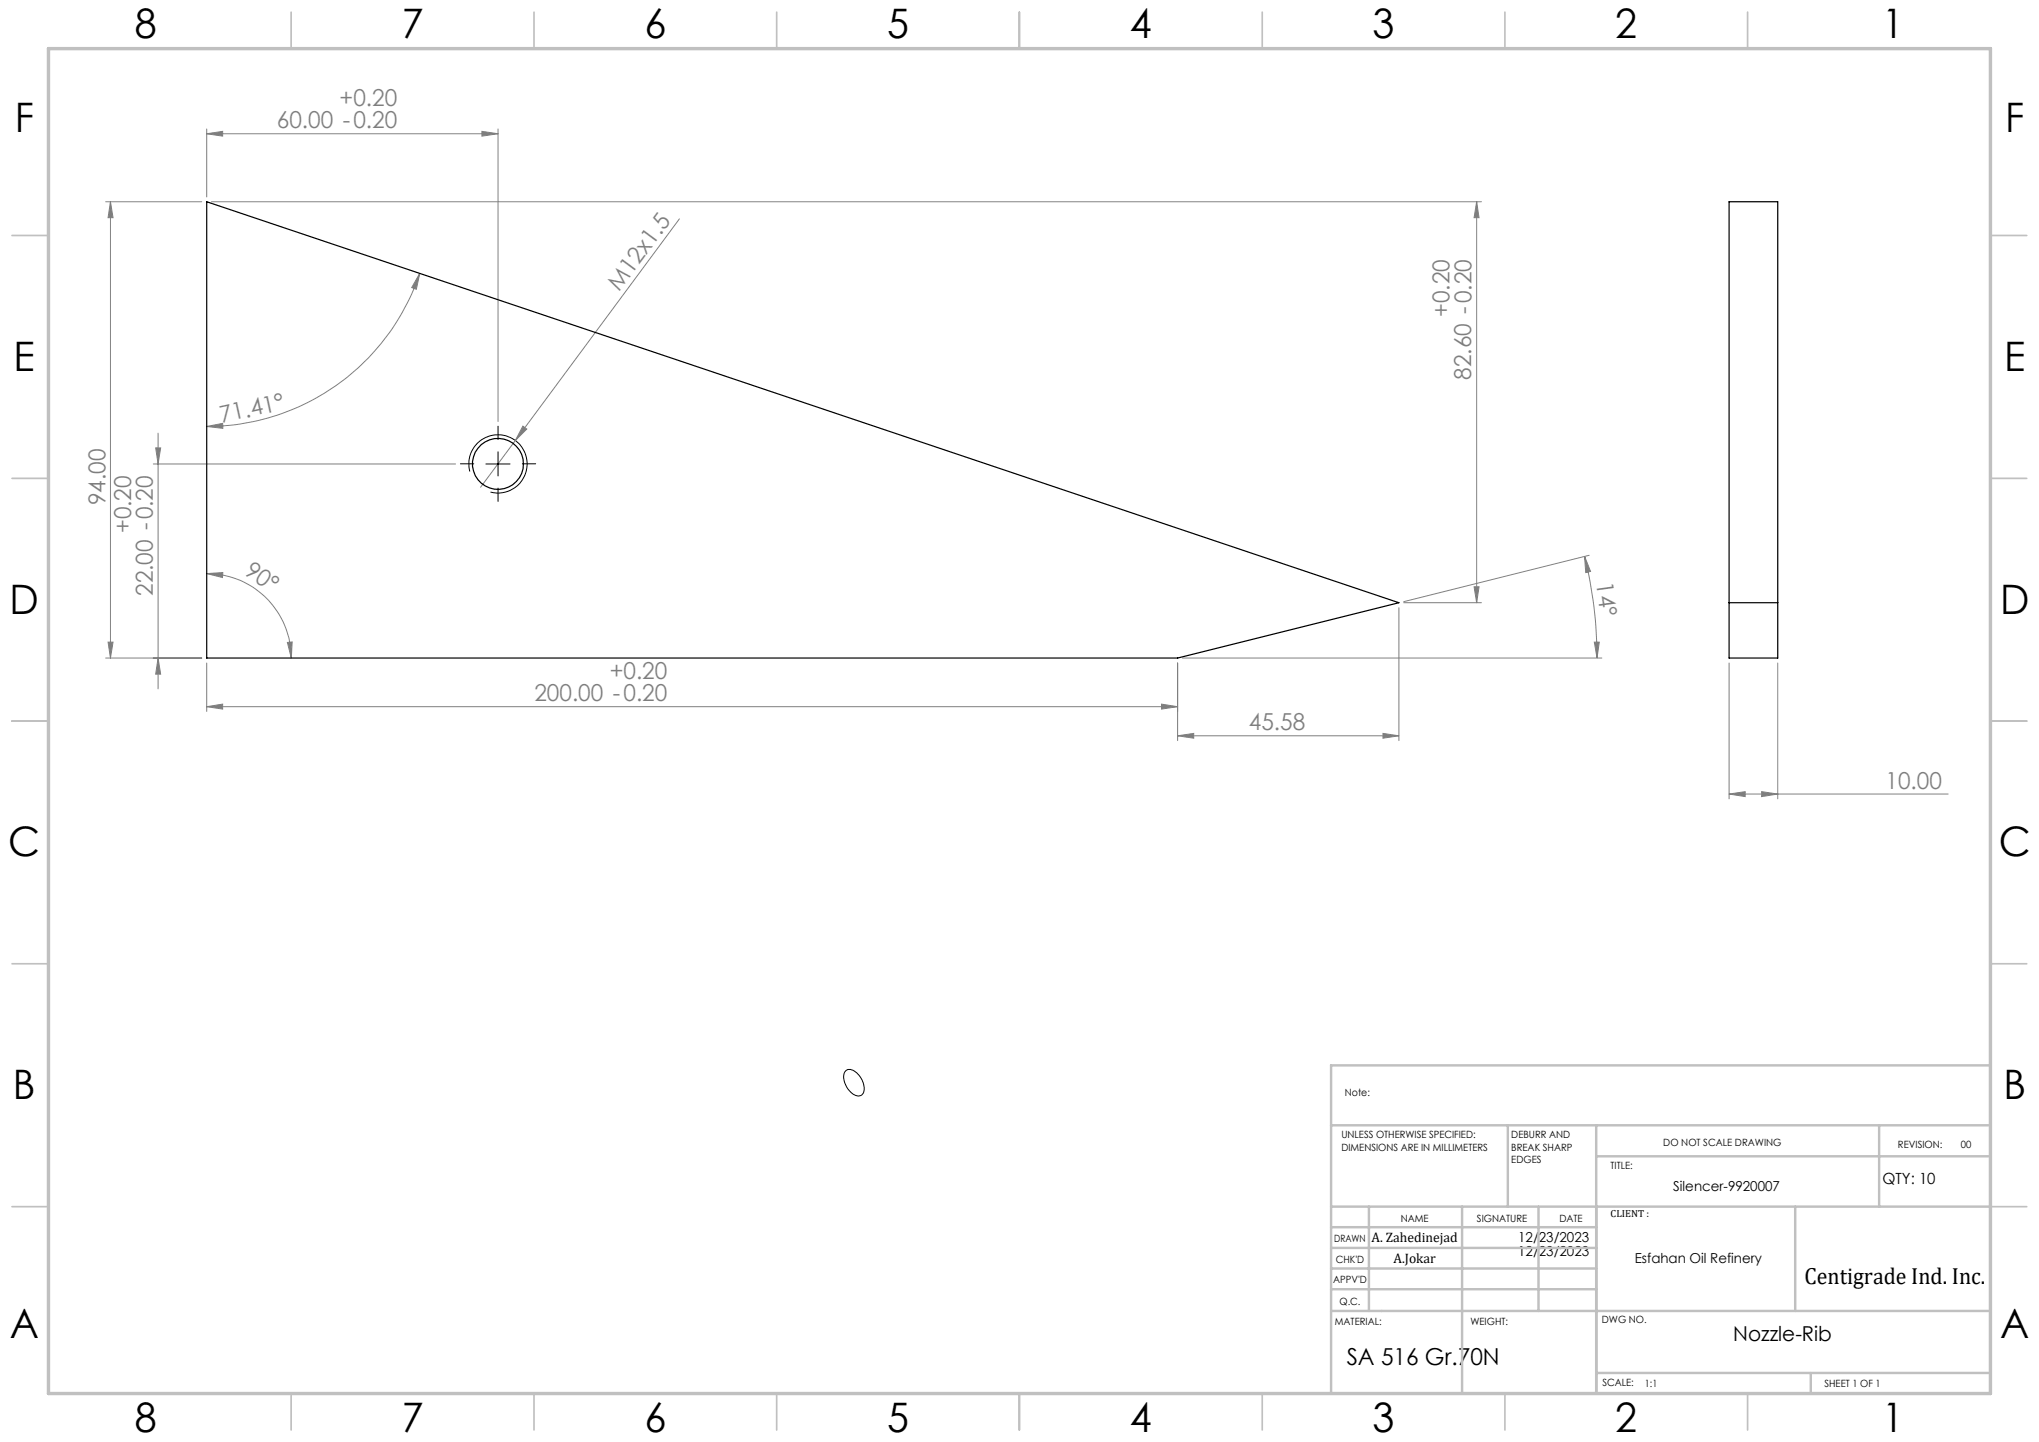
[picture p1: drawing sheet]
<svg xmlns="http://www.w3.org/2000/svg" width="420mm" height="297mm" viewBox="0 0 420 297" stroke-linecap="round" stroke-linejoin="round" font-family="sans-serif">
<g fill="none" stroke="#808080" stroke-width=".21">
<path d="M42.6 27.5l3.3-.4v.9zM42.6 26.6v14M42.6 27.5h60M99.3 27.1l3.3 .4-3.3 .5zM102.6 26.6v60.2M21.8 41.6h19.8M22.8 41.6l.5 3.2h-1zM22.8 41.6v93.9M43.6 41.6h261.6M86.5 56.3l-.7 3.3-1-.4zM86.5 56.3a46.3 46.3 0 0 1-43.9 31.5M139.9 45.1l-33.7 45.6"/>
<path d="M304.2 41.6v82.5M304.2 41.6l.5 3.2h-1.1zM31.6 95.6h62.2M32.1 92.2h1l-.5 3.4zM32.6 89.2v52.7M42.6 87.8l3.3-.6v1zM106.2 90.7l-7.2 9.7M107.7 87.8l.8 .6-2.3 2.3zM42.6 118.1l3.3-.2-.1 1.1zM42.6 118.1a17.4 17.4 0 0 1 17.4 17.4M326.4 114.6l1.2 3.1-1 .2zM326.4 114.6a85.2 85.2 0 0 1 2.6 20.9"/>
<path d="M327.3 114.4l-38.2 9.5M21.8 135.5h19.8M22.3 132.3h1l-.5 3.2zM32.6 135.5l.5 3.3h-1zM42.6 136.6v9.9M59.2 132.3l1-.1-.2 3.3zM242.6 136.6v15.9M243.6 135.5h86.4M288.1 125.2v27.3M289.1 124.1h16.1M303.6 120.9h1.1l-.5 3.2zM328.4 132.3h1l-.4 3.2z"/>
<path d="M356.2 136.6v27.9M366.2 136.6v27.9M42.6 145.6l3.3-.6v1zM42.6 145.6h200M239.3 145l3.3 .6-3.3 .4zM242.6 151.5l3.3-.4v.9zM242.6 151.5h45.5M284.9 151.1l3.2 .4-3.2 .5zM356.2 163.5l3.3-.4v1zM356.2 163.5h45.1M362.9 163.1l3.3 .4-3.3 .6z"/>
</g>
<path d="M96.8 97.1a6 6 0 0 1 5.2-7.5 6 6 0 0 1 6.6 6.4 6 6 0 0 1-7.6 5.3M100.1 95.6h5M102.6 93.1v4.9M174.1 220.6a1.68 1.68 0 0 1 2.5 .5 4 4 0 0 1 1.2 4.1 1.53 1.53 0 0 1-2.4-.1 4 4 0 0 1-1.4-4.3z" fill="none" stroke="#000" stroke-width=".21"/>
<g fill="none" stroke="#c0c0c0" stroke-width=".35">
<path d="M60 2.5v7.5M110 2.5v7.5M160 2.5v7.5M210 2.5v7.5M260 2.5v7.5M310 2.5v7.5M360 2.5v7.5M2.5 48.5h7.5M410 48.5h7.5M2.5 98.5h7.5M410 98.5h7.5M2.5 148.5h7.5"/>
<path d="M410 148.5h7.5M2.5 198.5h7.5M410 198.5h7.5M2.5 248.5h7.5M410 248.5h7.5M60 287v7.5M110 287v7.5M160 287v7.5M210 287v7.5M260 287v7.5M310 287v7.5M360 287v7.5"/>
</g>
<g fill="none" stroke="#c0c0c0" stroke-width=".5">
<path d="M410 219.4h-135.8v67.4M274.2 231.8h135.8M310.6 231.8v16.7M328.8 231.8v55.2M328.8 238.2h81.2M387.1 231.8v16.7M274.2 248.5h135.8M274.2 257h54.6M274.2 252.8h54.6M282 248.5v21.5M301.2 248.5v38.3M316.9 248.5v21.5"/>
<path d="M369.8 248.5v21.5M274.2 265.5h54.6M274.2 261.3h54.6M274.2 270h135.8M328.8 282.8h81.2M373 282.8v4.2"/>
</g>
<path d="M10 10h400v277h-400z" fill="none" stroke="#c0c0c0" stroke-width=".7"/>
<path d="M97.6 95.5h-2.8M102.6 90.5v-2.7M107.6 95.5h2.7M102.6 100.5v2.8" fill="none" stroke="#000" stroke-width=".21" stroke-dasharray="15.2 1.3 1.3 1.3"/>
<g fill="#808080">
<path d="M107.7 87.8l.8 .6-2.3 2.3z"/>
<path d="M328.4 132.3h1l-.4 3.2zM326.4 114.6l1.2 3.1-1 .2z"/>
<path d="M59.2 132.3l1-.1-.2 3.3zM42.6 118.1l3.3-.2-.1 1.1z"/>
<path d="M99.3 27.1l3.3 .4-3.3 .5zM42.6 27.5l3.3-.4v.9z"/>
<path d="M42.6 145.6l3.3-.6v1zM239.3 145l3.3 .6-3.3 .4zM242.6 151.5l3.3-.4v.9zM284.9 151.1l3.2 .4-3.2 .5zM356.2 163.5l3.3-.4v1zM362.9 163.1l3.3 .4-3.3 .6z"/>
<path d="M42.6 87.8l3.3-.6v1zM86.5 56.3l-.7 3.3-1-.4z"/>
<path d="M303.6 120.9h1.1l-.5 3.2zM304.2 41.6l.5 3.2h-1.1z"/>
<path d="M22.8 41.6l.5 3.2h-1zM22.3 132.3h1l-.5 3.2zM32.1 92.2h1l-.5 3.4zM32.6 135.5l.5 3.3h-1z"/>
</g>
<g fill="none" stroke="#000" stroke-width=".25">
<path d="M42.6 41.6l245.5 82.5-45.5 11.4h-200zM356.2 41.6h10v93.9h-10zM356.2 124.1h10"/>
<circle cx="102.6" cy="95.5" r="5.2"/>
</g>
<g font-size="8.4">
<text x="27.7" y="7.9">8</text>
<text x="82.7" y="7.9">7</text>
<text x="132.7" y="7.9">6</text>
<text x="182.7" y="7.9">5</text>
<text x="232.7" y="7.9">4</text>
<text x="282.7" y="7.9">3</text>
<text x="332.7" y="7.9">2</text>
<text x="387.7" y="7.9">1</text>
<text x="3" y="27.1">F</text>
<text x="413" y="27.1">F</text>
<text x="2.8" y="76.4">E</text>
<text x="412.8" y="76.4">E</text>
<text x="2" y="126.4">D</text>
<text x="412" y="126.4">D</text>
<text x="1.7" y="176.4">C</text>
<text x="411.7" y="176.4">C</text>
<text x="2.7" y="226.4">B</text>
<text x="412.7" y="226.4">B</text>
<text x="2" y="275.6">A</text>
<text x="412" y="275.6">A</text>
<text x="27.7" y="294.9">8</text>
<text x="82.7" y="294.9">7</text>
<text x="132.7" y="294.9">6</text>
<text x="182.7" y="294.9">5</text>
<text x="232.7" y="294.9">4</text>
<text x="282.7" y="294.9">3</text>
<text x="332.7" y="294.9">2</text>
<text x="387.7" y="294.9">1</text>
</g>
<g font-size="4.8" fill="#808080">
<text x="70" y="21.9">+0.20</text>
<text x="57" y="26.4">60.00 -0.20</text>
<text x="127.5" y="60.1" transform="rotate(-53 127.5 60.1)">M12x1.5</text>
<text x="298.6" y="65.3" transform="rotate(-90 298.6 65.3)">+0.20</text>
<text x="303" y="78.2" transform="rotate(-90 303 78.2)">82.60 -0.20</text>
<text x="45.6" y="87.1" transform="rotate(-12 45.6 87.1)">71.41°</text>
<text x="21.7" y="104.1" transform="rotate(-90 21.7 104.1)">94.00</text>
<text x="27" y="109.8" transform="rotate(-90 27 109.8)">+0.20</text>
<text x="50.1" y="118.3" transform="rotate(34 50.1 118.3)">90°</text>
<text x="31.5" y="122.7" transform="rotate(-90 31.5 122.7)">22.00 -0.20</text>
<text x="328.8" y="120.1" transform="rotate(82 328.8 120.1)">14°</text>
<text x="125.6" y="139.9">+0.20</text>
<text x="110.1" y="144.4">200.00 -0.20</text>
<text x="257.2" y="150.5">45.58</text>
<text x="388.4" y="162.5">10.00</text>
</g>
<g font-size="4.8">
<text x="371.7" y="264.5">Centigrade Ind. Inc.</text>
<text x="277.4" y="281.1">SA 516 Gr.70N</text>
</g>
<text font-size="4.2" x="357" y="276.1">Nozzle-Rib</text>
<text font-size="3.2" x="387.7" y="243.9">QTY: 10</text>
<g font-size="2.8">
<text x="344.7" y="245.3">Silencer-9920007</text>
<text x="282.5" y="255.9">A. Zahedinejad</text>
<text x="312.7" y="255.9">12/23/2023</text>
<text x="287" y="260.1">A.Jokar</text>
<text x="312.7" y="258.7">12/23/2023</text>
<text x="336.7" y="260.1">Esfahan Oil Refinery</text>
</g>
<g font-size="2.1">
<text x="277" y="225.8">Note:</text>
<text x="276.3" y="234.5">UNLESS OTHERWISE SPECIFIED:</text>
<text x="276.3" y="237">DIMENSIONS ARE IN MILLIMETERS</text>
<text x="311.3" y="234.5">DEBURR AND</text>
<text x="311.3" y="237">BREAK SHARP</text>
<text x="311.3" y="239.5">EDGES</text>
<text x="342.6" y="235.9">DO NOT SCALE DRAWING</text>
<text x="391" y="236.5">REVISION:</text>
<text x="403.9" y="236.5">00</text>
<text x="331.8" y="240.8">TITLE:</text>
<text x="288.5" y="251.7">NAME</text>
<text x="304.2" y="251.7">SIGNATURE</text>
<text x="321.2" y="251.7">DATE</text>
<text x="331.8" y="250.7">CLIENT :</text>
<text x="274.8" y="255.8">DRAWN</text>
<text x="275.1" y="260.1">CHK'D</text>
<text x="274.6" y="264.2">APPV'D</text>
<text x="275.9" y="268.7">Q.C.</text>
<text x="275" y="273">MATERIAL:</text>
<text x="302.9" y="273">WEIGHT:</text>
<text x="330" y="272.5">DWG NO.</text>
<text x="330.1" y="285.6">SCALE:</text>
<text x="338.8" y="285.6">1:1</text>
<text x="375.8" y="285.6">SHEET 1 OF 1</text>
</g>
</svg>
